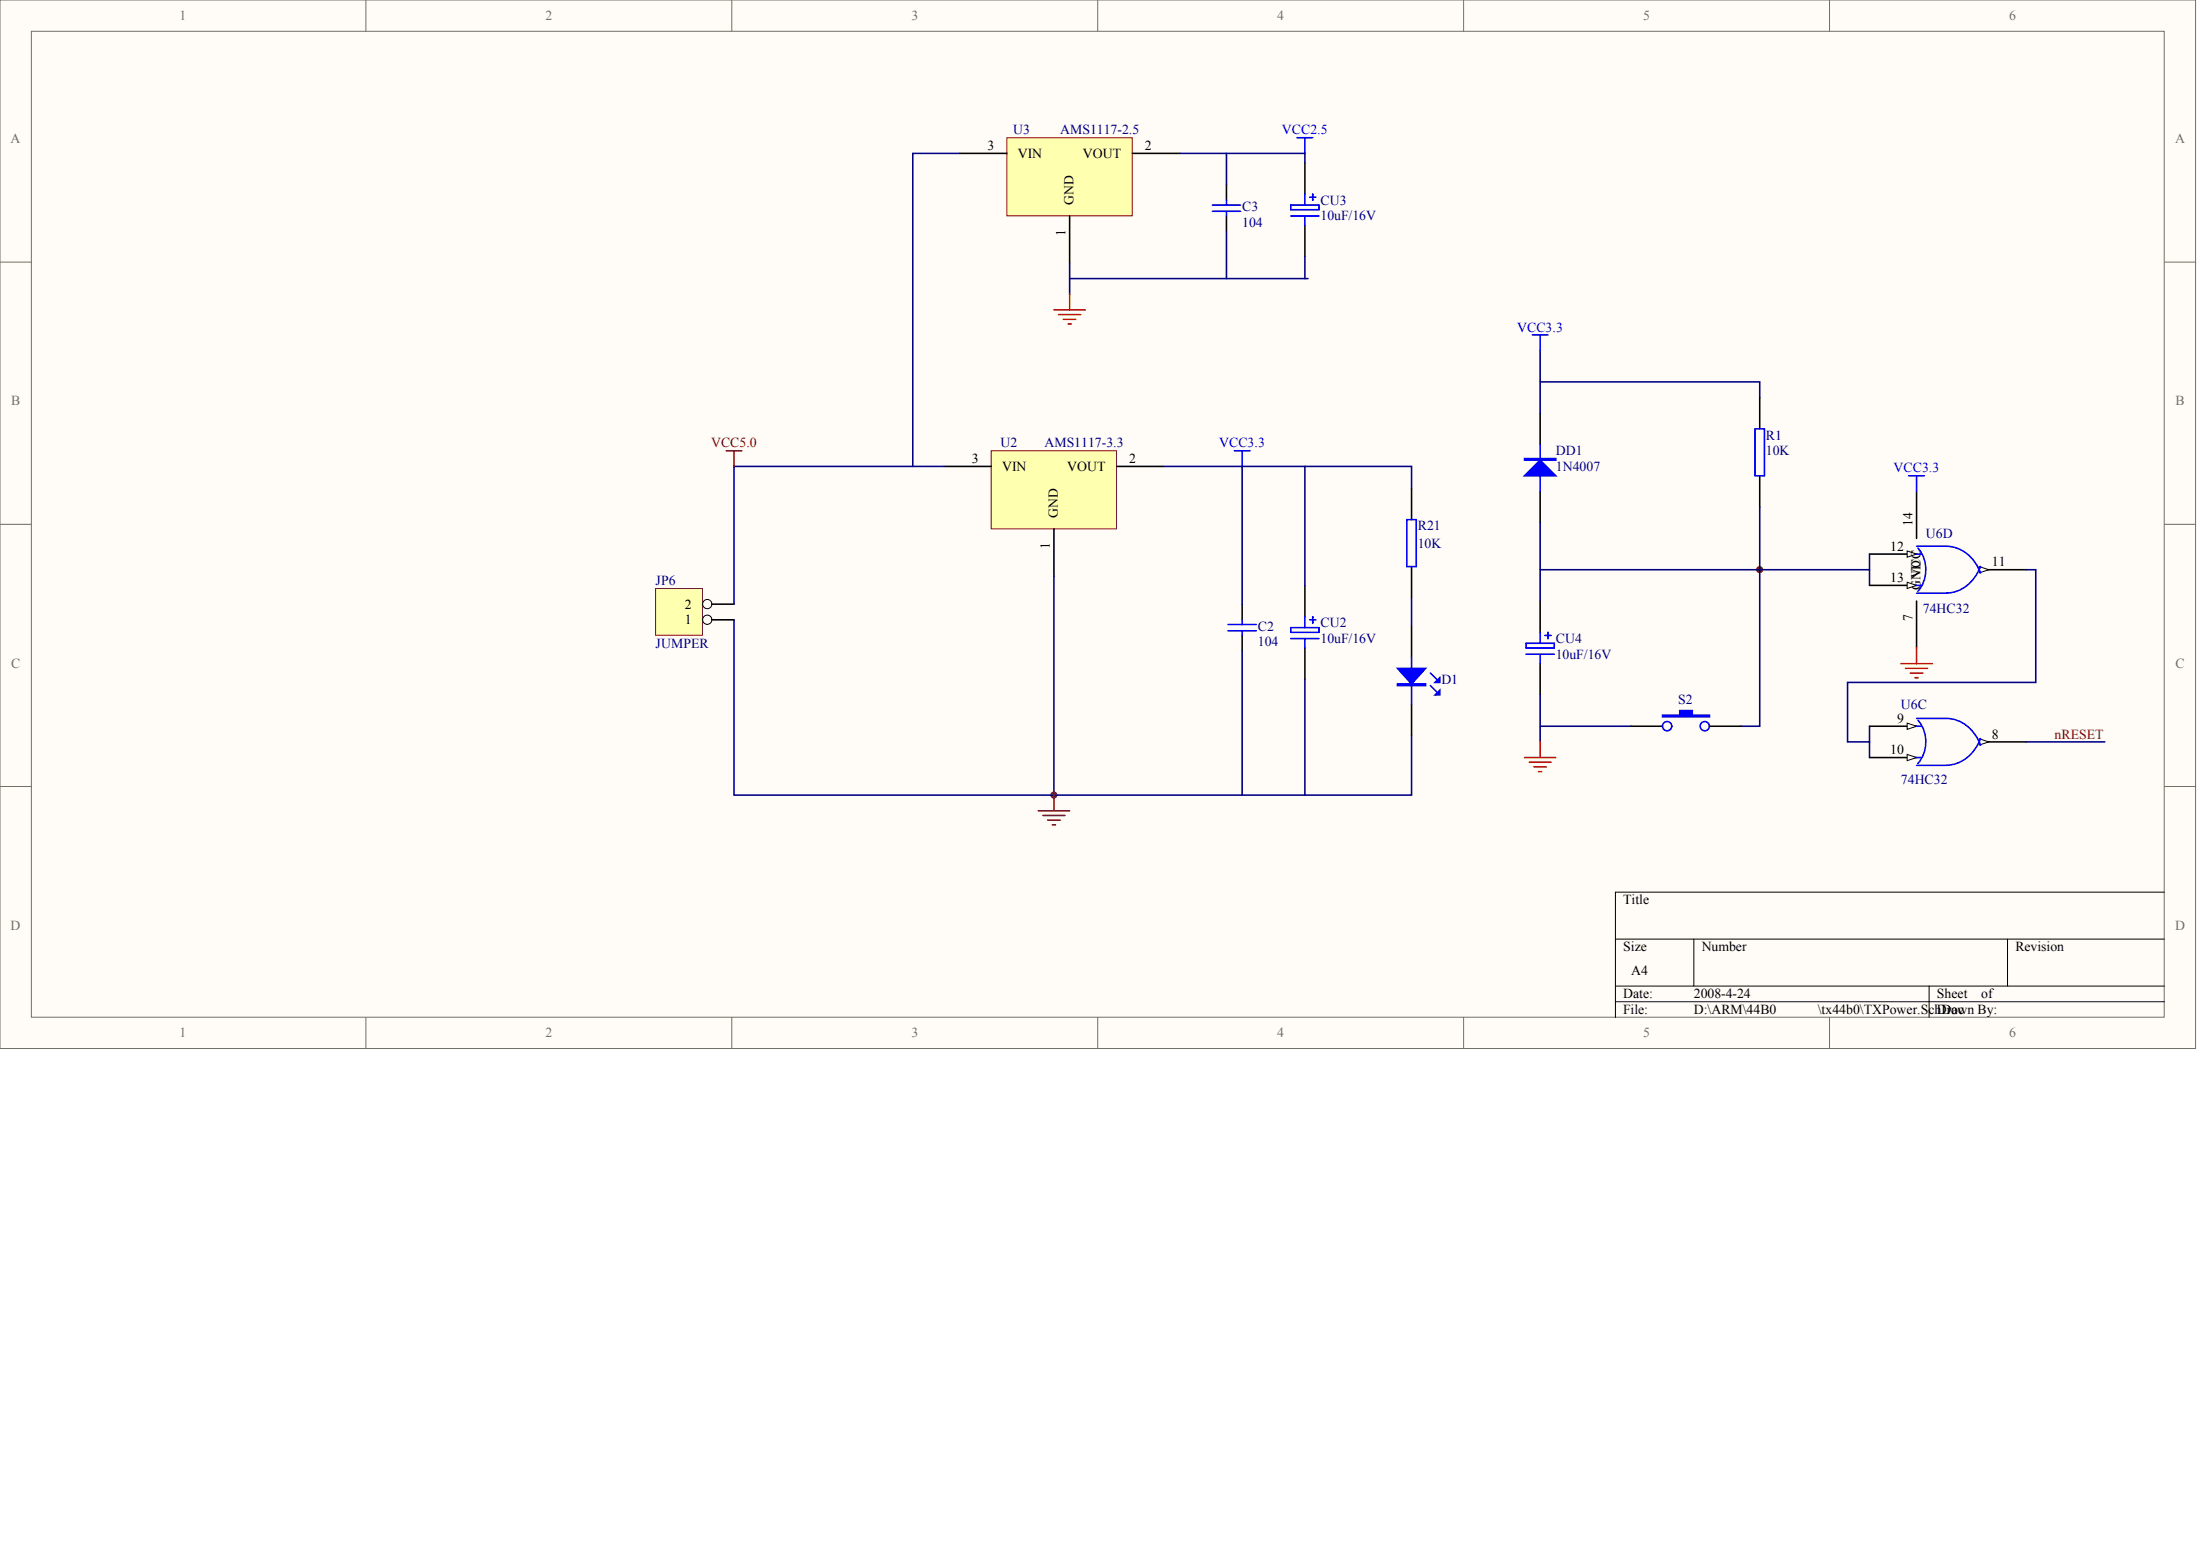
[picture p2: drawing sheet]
<svg xmlns="http://www.w3.org/2000/svg" width="840mm" height="594mm" viewBox="0 0 840 594" stroke-linecap="round" stroke-linejoin="round" font-family="sans-serif">
<g fill="#fffcf8" stroke="#716f64" stroke-width=".38">
<path d="M0 0h837.9v400.1h-837.9z"/>
<path d="M12 11.9h814v376.2h-814z"/>
</g>
<g fill="none" stroke="#716f64" stroke-width=".38">
<path d="M139.6 0v11.9M279.3 0v11.9M418.9 0v11.9M558.6 0v11.9M698.2 0v11.9M0 100h12M826 100h12M0 200.1h12M826 200.1h12M0 300.1h12M826 300.1h12M139.6 388.2v11.9"/>
<path d="M279.3 388.2v11.9M418.9 388.2v11.9M558.6 388.2v11.9M698.2 388.2v11.9"/>
</g>
<path d="M616.5 358.3h209.5M646.4 358.3v17.9M766.2 358.3v17.9M826 340.4h-209.5v47.8M616.5 376.2h209.5M736.2 376.2v12M616.5 382.2h209.5" fill="none" stroke="#000" stroke-width=".38"/>
<path d="M378.3 172h47.8v29.8h-47.8z" fill="#ffffb0" stroke="#800000" stroke-width=".38"/>
<path d="M360.3 178h18M426.2 178h17.9M402.2 201.9v17.9" fill="none" stroke="#000" stroke-width=".6"/>
<path d="M384.3 52.5h47.8v29.9h-47.8z" fill="#ffffb0" stroke="#800000" stroke-width=".38"/>
<g fill="none" stroke="#000" stroke-width=".6">
<path d="M366.3 58.5h18M432.2 58.5h17.9M468.1 70.5v5.9M498 62.1v11.9M408.2 82.4v17.9M468.1 82.4v6M498 86v11.9M587.8 157.7v11.9M671.6 151.7v11.9M587.8 187.5v12M671.6 181.5v12M755.4 217.4h17.9"/>
<path d="M474.1 230.5v6M498 223.4v11.9M587.8 229.3v12M731.4 229.3v17.9M474.1 242.5v5.9M498 247.2v12M587.8 253.2v12"/>
</g>
<path d="M366.3 58.5h-17.9v119.5M468.1 58.5v12M468.1 88.4v17.9M408.2 100.3v12M587.8 133.8v23.9M587.8 145.7h83.8v6M444.1 178h30v52.5M402.2 219.8v83.6M474.1 248.4v55M587.8 265.2v17.9M587.8 277.1h34.7" fill="none" stroke="#000080" stroke-width=".6"/>
<path d="M402.2 118.2h12M408.2 112.3v5.9M404 120h8.4M405.8 121.8h4.8M407.6 123.6h1.2M581.8 289h12M583.6 290.8h8.4M585.4 292.6h4.8M587.2 294.4h1.2M587.8 283.1v5.9" fill="none" stroke="#f00" stroke-width=".6"/>
<g fill="none" stroke="#00f" stroke-width=".6">
<path d="M495 52.5h6M498 52.5v6M462.7 78.2h10.8M468.1 76.4v1.8M492.6 78.2h10.8v1.8h-10.8zM498 74v4.2M499.8 75.2h2.4M501 74v2.4M462.7 80.6h10.8M468.1 80.6v1.8M492.6 82.4h10.8M498 82.4v3.6"/>
<path d="M584.8 127.8h6M587.8 127.8v6M471.1 172h6M474.1 172v6M587.8 169.6v17.9M669.8 163.6h3.6v17.9h-3.6zM468.7 238.3h10.7M474.1 236.5v1.8M492.6 239.5h10.8v1.8h-10.8zM498 235.3v4.2M499.8 236.5h2.4M501 235.3v2.4"/>
<path d="M468.7 240.7h10.7M474.1 240.7v1.8M492.6 243.7h10.8M498 243.7v3.5M582.4 245.4h10.8v1.8h-10.8zM582.4 249.6h10.8M587.8 241.3v4.1M587.8 249.6v3.6M589.6 242.5h2.4M590.8 241.3v2.4"/>
</g>
<circle cx="402.2" cy="303.3" r="1.17" fill="#800000" stroke="#800000" stroke-width=".38"/>
<g fill="#00f" stroke="#00f" stroke-width=".6">
<path d="M581.8 181.5l6-5.9 6 5.9z"/>
<path d="M581.8 175h12v.6h-12z" fill-rule="evenodd"/>
</g>
<path d="M755.4 216.2l3.6 1.2-3.6 1.2z" fill="#fffcf8" stroke="#000" stroke-width=".38"/>
<path d="M713.5 211.4h17.9" fill="none" stroke="#000" stroke-width=".6"/>
<path d="M727.8 210.2l3.6 1.2-3.6 1.2z" fill="#fffcf8" stroke="#000" stroke-width=".38"/>
<path d="M713.5 223.4h17.9" fill="none" stroke="#000" stroke-width=".6"/>
<path d="M727.8 222.2l3.6 1.2-3.6 1.1z" fill="#fffcf8" stroke="#000" stroke-width=".38"/>
<path d="M731.4 187.5v17.9M755.4 283.1h17.9" fill="none" stroke="#000" stroke-width=".6"/>
<path d="M731.4 208.4h11.4a14.4 14.4 0 0 1 13.1 10.3M731.4 211.4h1.8M732 209.1a12.8 12.8 0 0 1-.1 16.5M755.9 216.1a14.6 14.6 0 0 1-13.1 10.2h-11.4M731.4 223.4h1.8" fill="none" stroke="#00f" stroke-width=".6"/>
<path d="M755.4 281.9l3.6 1.2-3.6 1.2z" fill="#fffcf8" stroke="#000" stroke-width=".38"/>
<path d="M713.5 277.1h17.9" fill="none" stroke="#000" stroke-width=".6"/>
<path d="M727.8 275.9l3.6 1.2-3.6 1.2z" fill="#fffcf8" stroke="#000" stroke-width=".38"/>
<path d="M713.5 289h17.9" fill="none" stroke="#000" stroke-width=".6"/>
<path d="M727.8 287.9l3.6 1.1-3.6 1.2z" fill="#fffcf8" stroke="#000" stroke-width=".38"/>
<g fill="none" stroke="#00f" stroke-width=".6">
<path d="M728.4 181.5h6M731.4 181.5v6M731.4 274.1h11.4a14.4 14.4 0 0 1 13.1 10.3M731.4 277.1h1.8M732 274.8a12.8 12.8 0 0 1-.1 16.5M731.4 292h11.4M731.4 289h1.8M755.9 281.8a14.6 14.6 0 0 1-13.1 10.2"/>
<circle cx="636.2" cy="277.1" r="1.76"/>
<circle cx="650.6" cy="277.1" r="1.76"/>
</g>
<path d="M450.1 58.5h47.9v3.6M498 97.9v8.4M408.2 106.3h91M587.8 199.5v29.8M671.6 193.5v83.6h-7.2M587.8 217.4h125.7M713.5 211.4v12M773.3 217.4h3.6v43h-71.8v22.7h8.4v-6M713.5 283.1v5.9M773.3 283.1h30" fill="none" stroke="#000080" stroke-width=".6"/>
<circle cx="671.6" cy="217.3" r="1.17" fill="#800000" stroke="#800000" stroke-width=".38"/>
<path d="M622.5 277.1h12M652.4 277.1h12" fill="none" stroke="#000" stroke-width=".6"/>
<path d="M634.5 272.9h6.6v-1.8h4.7v1.8h6.6v.6h-17.9z" fill-rule="evenodd" fill="#00f" stroke="#00f" stroke-width=".6"/>
<path d="M725.5 253.2h11.9M727.2 255h8.4M729 256.8h4.8M730.8 258.6h1.2M731.4 247.2v6" fill="none" stroke="#f00" stroke-width=".6"/>
<path d="M250.2 224.5h17.9v17.9h-17.9z" fill="#ffffb0" stroke="#800000" stroke-width=".38"/>
<path d="M268.2 236.5h11.9" fill="none" stroke="#000" stroke-width=".6"/>
<circle cx="269.9" cy="236.5" r="1.76" fill="#fffcf8" stroke="#000" stroke-width=".38"/>
<path d="M268.2 230.5h11.9" fill="none" stroke="#000" stroke-width=".6"/>
<circle cx="269.9" cy="230.5" r="1.76" fill="#fffcf8" stroke="#000" stroke-width=".38"/>
<path d="M360.3 178h-80.2v52.5M474.1 178h23.9v45.4M498 178h40.7v8.3M280.1 236.5v66.9h217.9v-44.2M538.7 228.1v10.8M538.7 280.7v22.7h-40.7" fill="none" stroke="#000080" stroke-width=".6"/>
<path d="M277.1 172h6M280.1 172v6M396.2 309.4h12M398 311.1h8.4M399.8 312.9h4.8M401.6 314.7h1.2M402.2 303.4v6" fill="none" stroke="#800000" stroke-width=".6"/>
<path d="M538.7 186.3v12M538.7 216.2v11.9M538.7 238.9v11.9M538.7 268.7v12" fill="none" stroke="#000" stroke-width=".6"/>
<path d="M536.9 198.3h3.6v17.9h-3.6zM538.7 250.8v17.9M545.9 256.8l2.4 2.4M545.9 261.6l2.4 2.4" fill="none" stroke="#00f" stroke-width=".6"/>
<g fill="#00f" stroke="#00f" stroke-width=".6">
<path d="M533.3 255h10.8l-5.4 6z"/>
<path d="M547.7 265.2l1.8-1.8v1.8z"/>
<path d="M547.7 260.4l1.8-1.8v1.8z"/>
<path d="M533.3 261h10.8v.6h-10.8z" fill-rule="evenodd"/>
</g>
<g font-size="5.3" fill="#716f64">
<text x="68.5" y="7.7">1</text>
<text x="208.2" y="7.7">2</text>
<text x="347.8" y="7.7">3</text>
<text x="487.5" y="7.7">4</text>
<text x="627.1" y="7.7">5</text>
<text x="766.8" y="7.7">6</text>
<text x="4.1" y="54.7">A</text>
<text x="830.1" y="54.7">A</text>
<text x="4.2" y="154.7">B</text>
<text x="830.3" y="154.7">B</text>
<text x="4.2" y="254.7">C</text>
<text x="830.3" y="254.7">C</text>
<text x="4.1" y="354.8">D</text>
<text x="830.1" y="354.8">D</text>
<text x="68.5" y="395.9">1</text>
<text x="208.2" y="395.9">2</text>
<text x="347.8" y="395.9">3</text>
<text x="487.5" y="395.9">4</text>
<text x="627.1" y="395.9">5</text>
<text x="766.8" y="395.9">6</text>
</g>
<g font-size="5.3" fill="#000080">
<text x="386.7" y="51.3">U3</text>
<text x="404.6" y="51.3">AMS1117-2.5</text>
<text x="474.1" y="80.5">C3</text>
<text x="504" y="78.1">CU3</text>
<text x="474.1" y="86.5">104</text>
<text x="504" y="84.1">10uF/16V</text>
<text x="674" y="167.7">R1</text>
<text x="381.9" y="170.7">U2</text>
<text x="398.6" y="170.7">AMS1117-3.3</text>
<text x="593.8" y="173.7">DD1</text>
<text x="674" y="173.7">10K</text>
<text x="593.8" y="179.7">1N4007</text>
<text x="541.1" y="202.4">R21</text>
<text x="541.1" y="208.9">10K</text>
<text x="735" y="205.3">U6D</text>
<text x="250.2" y="223.3">JP6</text>
<text x="504" y="239.4">CU2</text>
<text x="733.8" y="234">74HC32</text>
<text x="480" y="240.6">C2</text>
<text x="504" y="245.4">10uF/16V</text>
<text x="593.8" y="245.4">CU4</text>
<text x="250.2" y="247.1">JUMPER</text>
<text x="480" y="246.5">104</text>
<text x="593.8" y="251.3">10uF/16V</text>
<text x="550.1" y="260.9">D1</text>
<text x="640.5" y="268.6">S2</text>
<text x="725.5" y="270.4">U6C</text>
<text x="725.5" y="299.1">74HC32</text>
</g>
<g font-size="5.3" fill="#00f">
<text x="489.3" y="51.3">VCC2.5</text>
<text x="579" y="126.5">VCC3.3</text>
<text x="465.3" y="170.7">VCC3.3</text>
<text x="722.7" y="180.3">VCC3.3</text>
</g>
<g font-size="5.3">
<text x="376.9" y="57.2">3</text>
<text x="436.9" y="57.2">2</text>
<text x="388.5" y="60.2">VIN</text>
<text x="413.2" y="60.2">VOUT</text>
<text x="370.9" y="176.7">3</text>
<text x="382.5" y="179.7">VIN</text>
<text x="407.3" y="179.7">VOUT</text>
<text x="431" y="176.7">2</text>
<text x="721.4" y="210.1">12</text>
<text x="760.2" y="216.1">11</text>
<text x="721.4" y="222.1">13</text>
<text x="261.3" y="232.2">2</text>
<text x="261.3" y="238.2">1</text>
<text x="724" y="275.8">9</text>
<text x="760.2" y="281.8">8</text>
<text x="721.4" y="287.8">10</text>
<text x="619.5" y="345.1">Title</text>
<text x="619.5" y="363">Size</text>
<text x="649.4" y="363">Number</text>
<text x="769.1" y="363">Revision</text>
<text x="622.5" y="372">A4</text>
<text x="619.5" y="380.9">Date:</text>
<text x="646.4" y="380.9">2008-4-24</text>
<text x="739.2" y="380.9">Sheet</text>
<text x="756.1" y="380.9">of</text>
<text x="619.5" y="386.9">File:</text>
<text x="646.4" y="386.9">D:\ARM\44B0</text>
<text x="693.7" y="386.9">\tx44b0\TXPower.SchDoc</text>
<text x="739.2" y="386.9">Drawn By:</text>
</g>
<g font-size="5.3" fill="#800000">
<text x="271.4" y="170.7">VCC5.0</text>
<text x="784.1" y="281.8">nRESET</text>
</g>
<g font-size="5.2">
<text x="409.7" y="78.2" transform="rotate(-90 409.7 78.2)">GND</text>
<text x="406.7" y="89.9" transform="rotate(-90 406.7 89.9)">1</text>
<text x="403.7" y="197.7" transform="rotate(-90 403.7 197.7)">GND</text>
<text x="729.9" y="200.7" transform="rotate(-90 729.9 200.7)">14</text>
<text x="400.7" y="209.3" transform="rotate(-90 400.7 209.3)">1</text>
<text x="732.9" y="220.7" transform="rotate(-90 732.9 220.7)">VCC</text>
<text x="732.9" y="225.1" transform="rotate(-90 732.9 225.1)">GND</text>
<text x="729.9" y="236.8" transform="rotate(-90 729.9 236.8)">7</text>
</g>
</svg>
